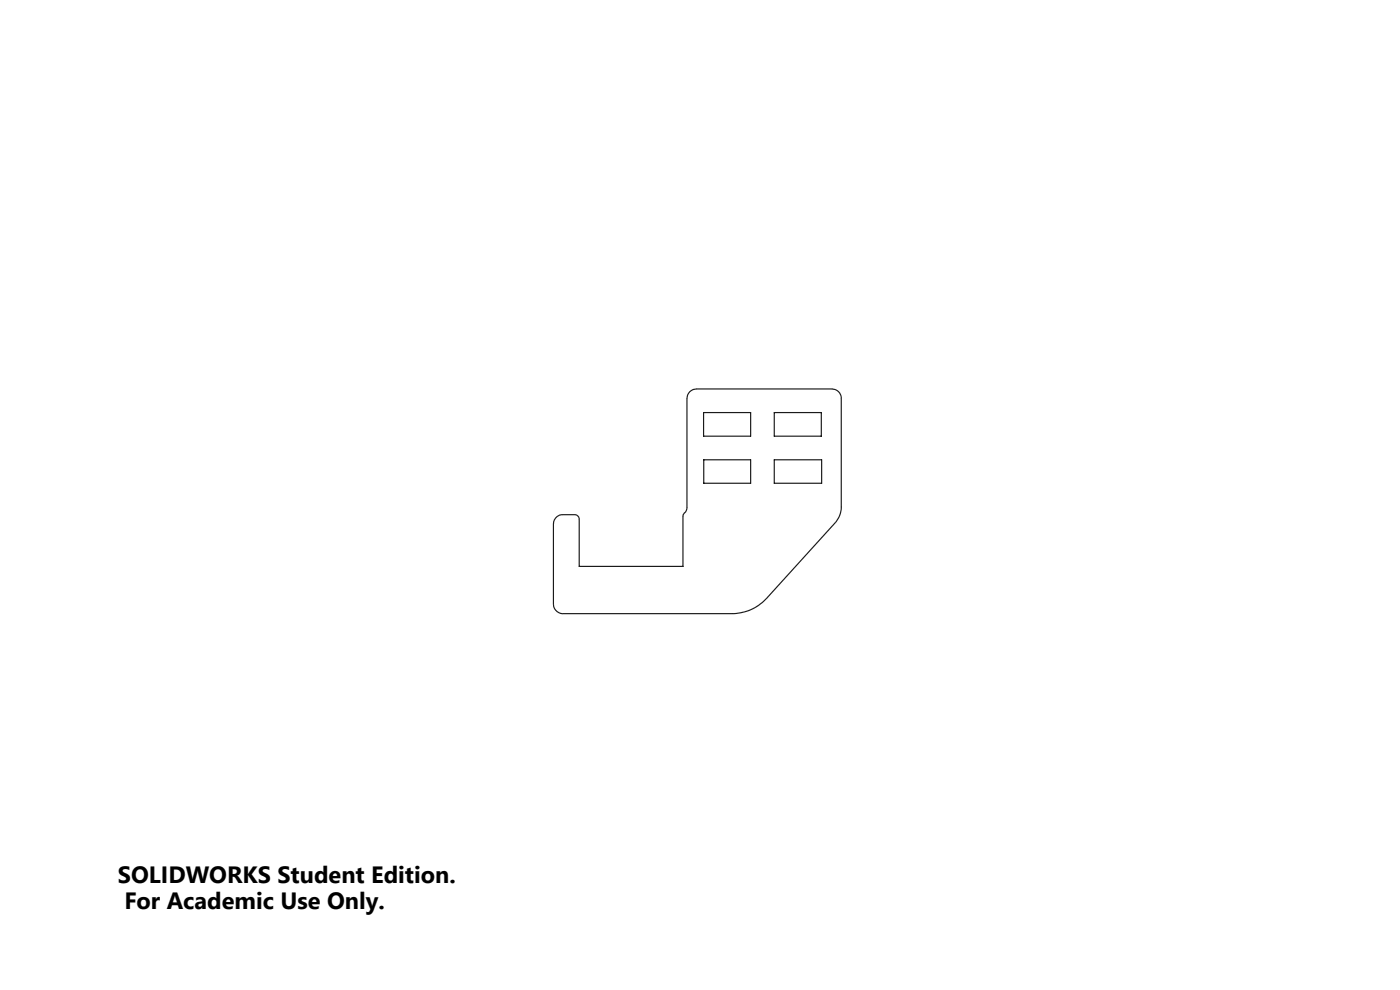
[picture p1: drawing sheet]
<svg xmlns="http://www.w3.org/2000/svg" width="297mm" height="210mm" viewBox="0 0 297 210" stroke-linecap="round" stroke-linejoin="round" font-family="sans-serif">
<path d="M149.3 87.5h9.9v5h-9.9zM149.3 97.5h9.9v5h-9.9zM164.3 97.5h10v5h-10zM164.3 87.5h9.9v5h-9.9zM118.1 109.7l.5-.4 .6-.1h2.8a.97 .97 0 0 1 .9 1v9.9h22v-10.6l.8-1.7v-23.3a2.04 2.04 0 0 1 2-2h28.8a1.98 1.98 0 0 1 2 2v23a5.1 5.1 0 0 1-1.3 3.4l-14.5 16a9.9 9.9 0 0 1-7.4 3.3h-35.9a2.04 2.04 0 0 1-2-2v-17a1.99 1.99 0 0 1 .7-1.5z" fill="none" stroke="#191924" stroke-width=".25"/>
<g font-size="5">
<text x="25" y="187.4">SOLIDWORKS Student Edition.</text>
<text x="26.4" y="192.9">For Academic Use Only.</text>
</g>
</svg>
